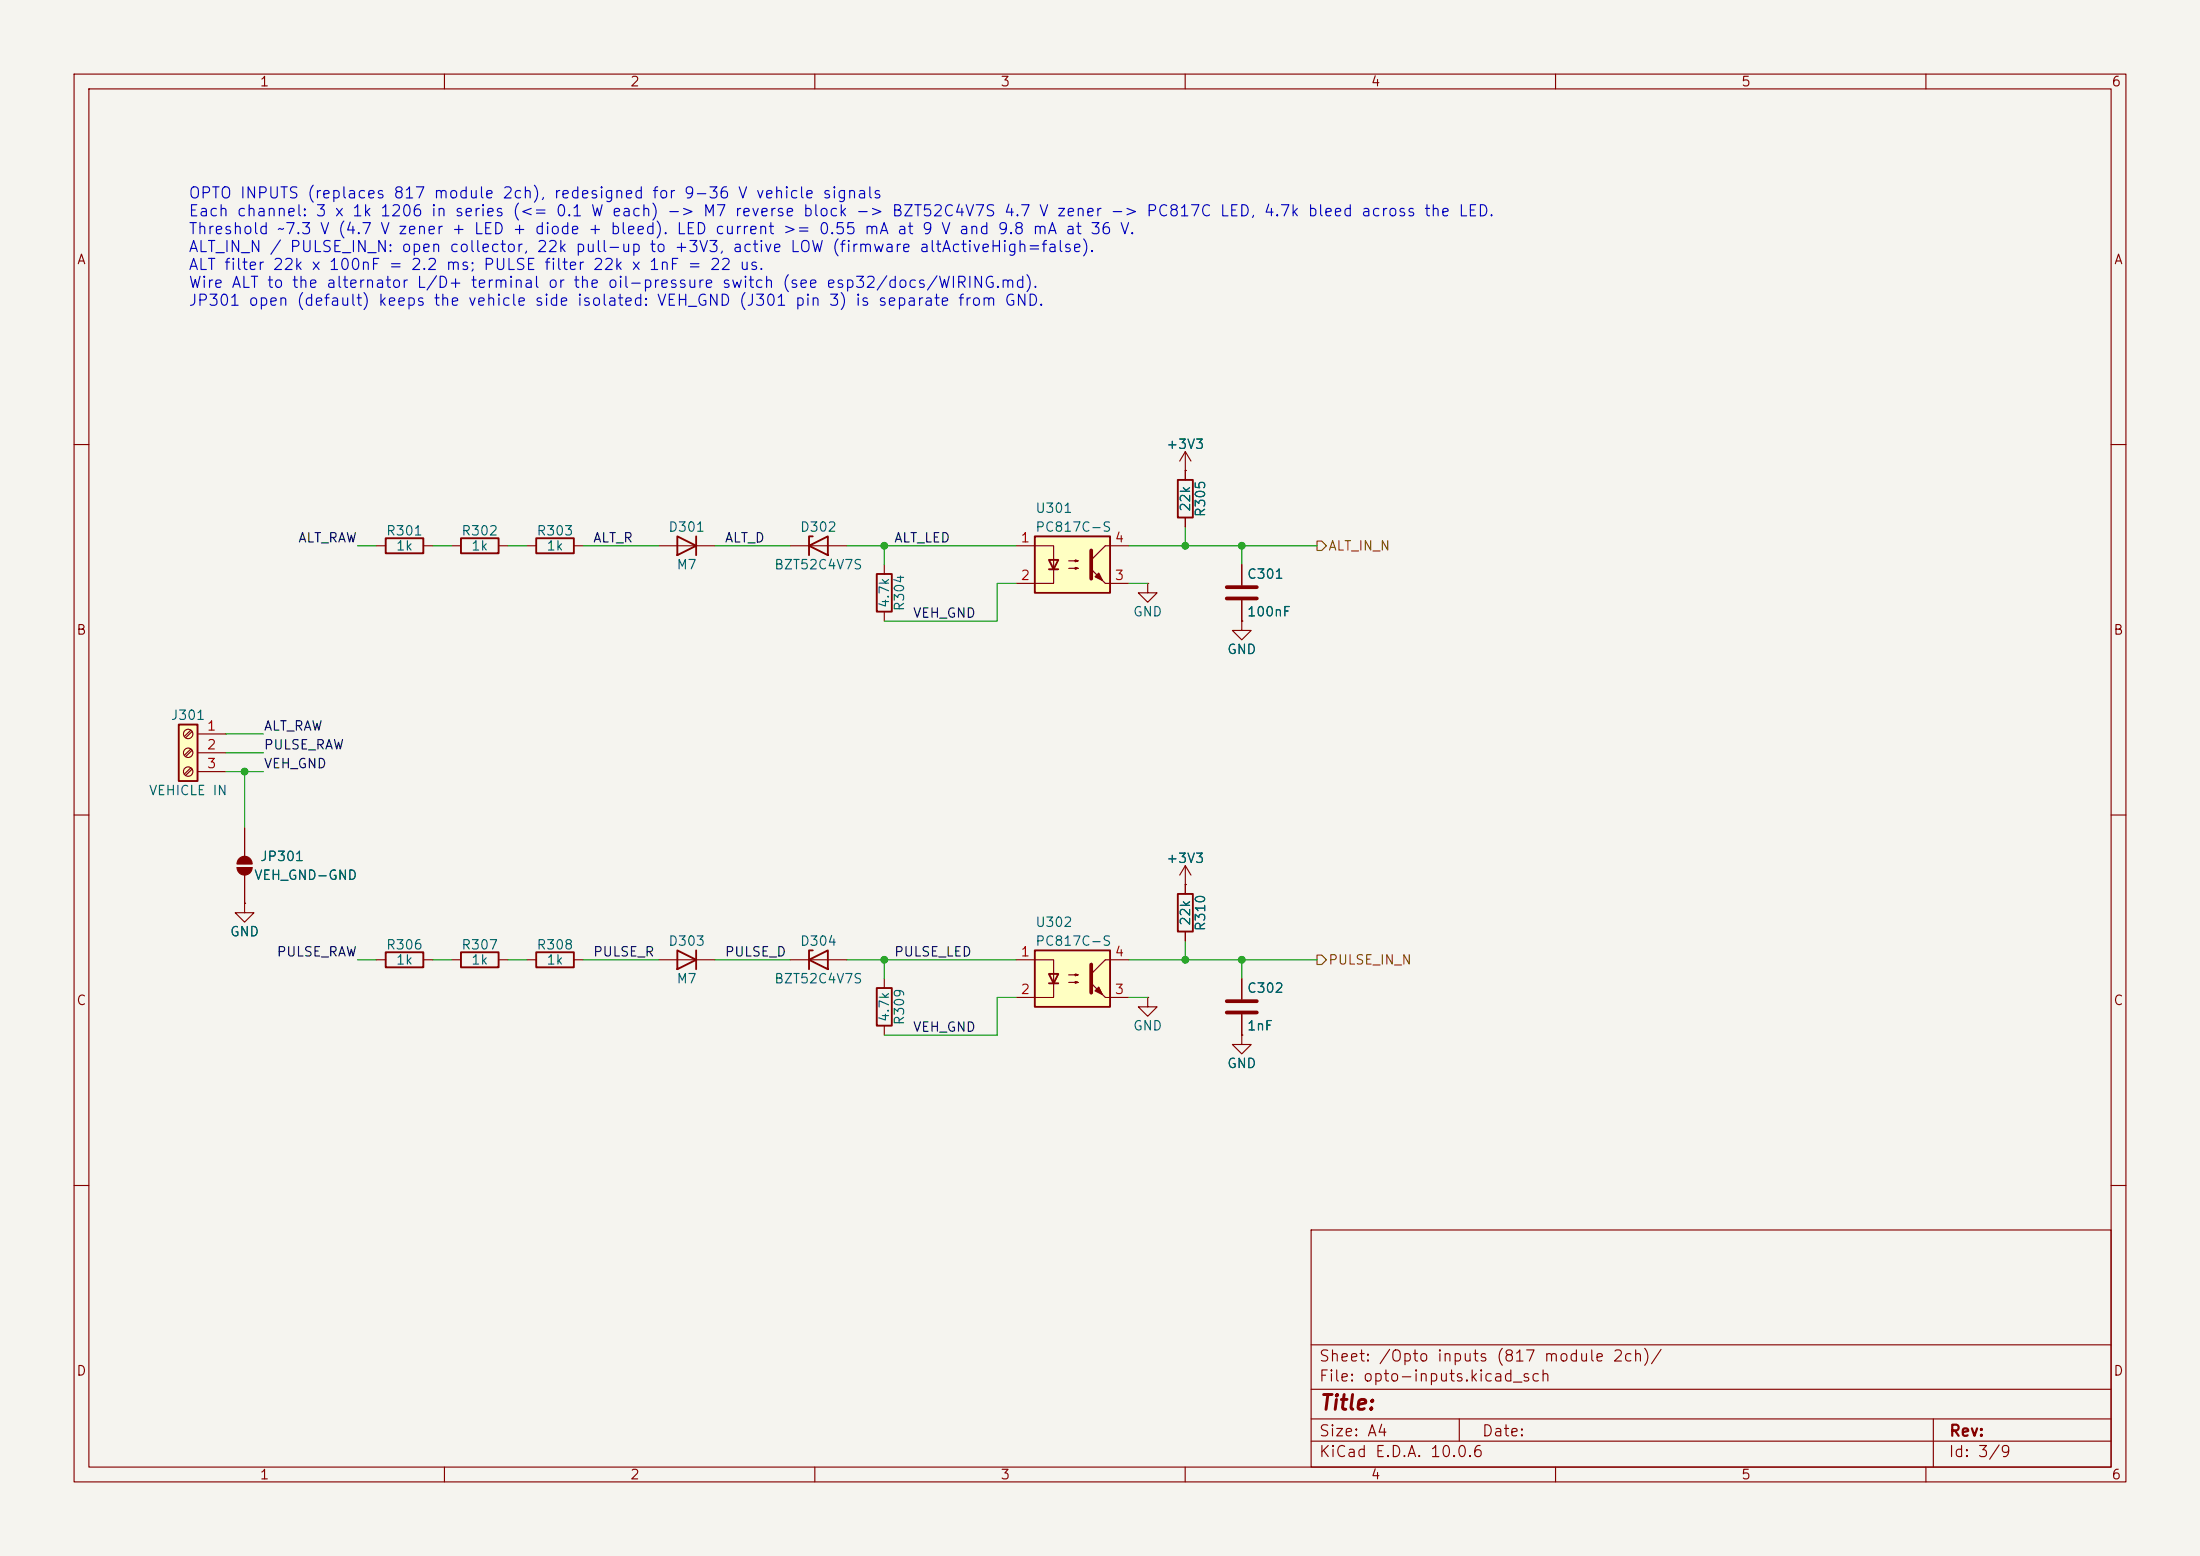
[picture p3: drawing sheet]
<svg xmlns="http://www.w3.org/2000/svg" width="297mm" height="210mm" viewBox="0 0 297 210" stroke-linecap="round" stroke-linejoin="round" font-family="sans-serif">
<path d="M0 0h297v210h-297z" fill="#f5f4ef" stroke="#f5f4ef" stroke-width=".14"/>
<g fill="none" stroke="#840000" stroke-width=".15">
<path d="M10 10h277v190h-277zM12 12h273v186h-273zM60 10v2M110 10v2M160 10v2M210 10v2M260 10v2M10 60h2M50.8 73.7h1.3M57.1 73.7h1.3M167.6 76.2v2.8M285 60h2"/>
<path d="M167.6 81v2.8M10 110h2M285 110h2M10 160h2M177 166h108v32h-108zM285 160h2M60 198v2M110 198v2M160 198v2M177 194.5h108M177 191.5h108M177 187.5h108"/>
<path d="M177 181.5h108M197 191.5v3M210 198v2M260 198v2M261 191.5v6.5"/>
</g>
<path d="M165.6 79.2h4.1M165.6 80.8h4.1" fill="none" stroke="#840000" stroke-width=".51"/>
<path d="M52.1 72.6h5v2.1h-5z" fill="none" stroke="#840000" stroke-width=".25"/>
<path d="M139.7 128.3h10.2v7.6h-10.2z" fill="#ffffc2"/>
<path d="M62.2 72.6h5.1v2.1h-5.1zM72.4 72.6h5.1v2.1h-5.1zM109.2 73.7l2.6-1.3v2.5zM109.7 72.4h-.5v2.5M118.4 77.5h2v5.1h-2zM91.4 128.3l2.6 1.2-2.6 1.3zM94 128.3v2.5M109.2 129.5l2.6-1.2v2.5zM109.7 128.3h-.5v2.5M139.7 128.3h10.2v7.6h-10.2zM141.6 131.4h1.3l-.7 1.3zM141.6 132.7h1.3" fill="none" stroke="#840000" stroke-width=".25"/>
<g fill="none" stroke="#840000" stroke-width=".15">
<path d="M61 73.7h1.2M67.3 73.7h1.3M71.1 73.7h1.3M77.5 73.7h1.2M106.7 73.7h7.6M119.4 76.2v1.3M119.4 82.6v1.2M32 116.6h2M32 117.1h2M33 111.8v3.8M33 118.1v3.8M33 121.9v1.3h1.3l-1.3 1.3-1.3-1.3h1.3"/>
<path d="M33 121.9h.1M88.9 129.5h7.6M106.7 129.5h7.6M137.2 129.5h5v5.1h-5M144.3 131.6h1.2l-.3 .1v-.3l.3 .2M144.3 132.6h1.2l-.3 .1v-.2l.3 .1M149.2 134.6h3.2M152.4 129.5h-3.2l-1.9 1.9M154.9 134.6v1.3h1.3l-1.3 1.3-1.2-1.3h1.2M154.9 134.6h.1"/>
</g>
<path d="M147.3 130.2v3.8" fill="none" stroke="#840000" stroke-width=".51"/>
<g fill="#840000" stroke="#840000" stroke-width=".15">
<path d="M147.8 133.7l.5-.5 .5 1z"/>
<path d="M147.3 132.7l1.9 1.9z"/>
<path d="M32.3 115.9a1.02 1.02 0 0 1 1.1-.2 1.02 1.02 0 0 1 .6 .9h-2l.1-.4z"/>
<path d="M32 117.1h2a1.02 1.02 0 0 1-1 1 1.02 1.02 0 0 1-1-1z"/>
</g>
<path d="M24.1 97.8h2.6v7.6h-2.6z" fill="#ffffc2"/>
<path d="M24.1 97.8h2.6v7.6h-2.6z" fill="none" stroke="#840000" stroke-width=".25"/>
<g fill="none" stroke="#840000" stroke-width=".15">
<path d="M25.8 98.6l-.9 .8M25.9 98.7l-.8 .9M26.7 99.1h3.8M25.8 101.1l-.9 .8M25.8 103.6l-.9 .9M25.9 101.3l-.8 .8M25.9 103.8l-.8 .8M26.7 101.6h3.8M26.7 104.1h3.8"/>
<circle cx="25.4" cy="99.1" r=".63"/>
<circle cx="25.4" cy="101.6" r=".63"/>
<circle cx="25.4" cy="104.1" r=".63"/>
</g>
<path d="M139.7 72.4h10.2v7.6h-10.2z" fill="#ffffc2"/>
<path d="M91.4 72.4l2.6 1.3-2.6 1.2zM94 72.4v2.5M139.7 72.4h10.2v7.6h-10.2zM141.6 75.6h1.3l-.7 1.2zM141.6 76.8h1.3M159 64.8h2v5.1h-2zM52.1 128.5h5v2.1h-5zM62.2 128.5h5.1v2.1h-5.1zM72.4 128.5h5.1v2.1h-5.1zM118.4 133.4h2v5h-2zM159 120.7h2v5h-2z" fill="none" stroke="#840000" stroke-width=".25"/>
<g fill="none" stroke="#840000" stroke-width=".15">
<path d="M88.9 73.7h7.6M137.2 73.7h5v5h-5M144.3 75.7h1.2l-.3 .1v-.2l.3 .1M144.3 76.7h1.2l-.3 .1v-.2l.3 .1M149.2 78.7h3.2M152.4 73.7h-3.2l-1.9 1.9M154.9 78.7v1.3h1.3l-1.3 1.3-1.2-1.3h1.2M154.9 78.7h.1M160 63.5h.1M160 61l-.7 1.2M160 61l.8 1.2M160 61v3.8"/>
<path d="M160 69.9v1.2M167.6 76.2v2.8M167.6 83.8v1.3h1.3l-1.3 1.3-1.2-1.3h1.2M167.6 83.8h.1M167.6 81v2.8M33 111.8v3.8M33 118.1v3.8M160 119.4h.1M160 116.8v3.9M160 116.8l-.7 1.3M160 116.8l.8 1.3M33 121.9h.1"/>
<path d="M50.8 129.5h1.3M57.1 129.5h1.3M61 129.5h1.2M67.3 129.5h1.3M71.1 129.5h1.3M77.5 129.5h1.2M119.4 132.1v1.3M119.4 138.4v1.3M160 125.7v1.3M167.6 139.7v1.3h1.3l-1.3 1.2-1.2-1.2h1.2M167.6 139.7h.1M167.6 132.1v2.8"/>
<path d="M167.6 136.9v2.8"/>
</g>
<path d="M147.3 74.3v3.8M165.6 135.1h4.1M165.6 136.7h4.1" fill="none" stroke="#840000" stroke-width=".51"/>
<g fill="#840000" stroke="#840000" stroke-width=".15">
<path d="M148.3 77.3l.5 1.1-1-.5z"/>
<path d="M147.3 76.8l1.9 1.9z"/>
</g>
<path d="M177.8 73h.6l.7 .7-.7 .6h-.6zM177.8 128.9h.6l.7 .6-.7 .7h-.6z" fill="none" stroke="#725600" stroke-width=".15"/>
<g fill="none" stroke="#009600" stroke-width=".15">
<path d="M48.3 73.7h2.5M58.4 73.7h2.6M68.6 73.7h2.5M78.7 73.7h10.2M96.5 73.7h10.2M114.3 73.7h22.9M119.4 73.7v2.5M137.2 78.7h-2.6v5.1h-15.2M152.4 73.7h25.4M152.4 78.7h2.5M160 71.1v2.6M167.6 73.7v2.5"/>
<path d="M30.5 99.1h5.1M30.5 104.1h5.1M30.5 101.6h5.1M33 104.1v7.7M48.3 129.5h2.5M58.4 129.5h2.6M68.6 129.5h2.5M78.7 129.5h10.2M96.5 129.5h10.2M114.3 129.5h22.9M119.4 129.5v2.6M137.2 134.6h-2.6v5.1h-15.2"/>
<path d="M152.4 134.6h2.5M152.4 129.5h25.4M160 127v2.5M167.6 129.5v2.6"/>
</g>
<g fill="#009600" stroke="#009600" stroke-width=".14">
<circle cx="160" cy="73.7" r=".46"/>
<circle cx="119.4" cy="129.5" r=".46"/>
<circle cx="119.4" cy="73.7" r=".46"/>
<circle cx="33" cy="104.1" r=".46"/>
<circle cx="167.6" cy="129.5" r=".46"/>
<circle cx="160" cy="129.5" r=".46"/>
<circle cx="167.6" cy="73.7" r=".46"/>
</g>
<text font-size="2" fill="#840000" x="178" y="190.8">Title:</text>
<g font-size="1.5" fill="#0000c2">
<text x="25.4" y="27.2">OPTO INPUTS (replaces 817 module 2ch), redesigned for 9-36 V vehicle signals</text>
<text x="25.4" y="29.6">Each channel: 3 x 1k 1206 in series (&lt;= 0.1 W each) -&gt; M7 reverse block -&gt; BZT52C4V7S 4.7 V zener -&gt; PC817C LED, 4.7k bleed across the LED.</text>
<text x="25.4" y="32">Threshold ~7.3 V (4.7 V zener + LED + diode + bleed). LED current &gt;= 0.55 mA at 9 V and 9.8 mA at 36 V.</text>
<text x="25.4" y="34.4">ALT_IN_N / PULSE_IN_N: open collector, 22k pull-up to +3V3, active LOW (firmware altActiveHigh=false).</text>
<text x="25.4" y="36.8">ALT filter 22k x 100nF = 2.2 ms; PULSE filter 22k x 1nF = 22 us.</text>
<text x="25.4" y="39.2">Wire ALT to the alternator L/D+ terminal or the oil-pressure switch (see esp32/docs/WIRING.md).</text>
<text x="25.4" y="41.7">JP301 open (default) keeps the vehicle side isolated: VEH_GND (J301 pin 3) is separate from GND.</text>
</g>
<g font-size="1.5" fill="#840000">
<text x="178" y="184.1">Sheet: /Opto inputs (817 module 2ch)/</text>
<text x="178" y="186.8">File: opto-inputs.kicad_sch</text>
<text x="178" y="197">KiCad E.D.A. 10.0.6</text>
<text x="178" y="194.2">Size: A4</text>
<text x="200" y="194.2">Date:</text>
<text x="263" y="197">Id: 3/9</text>
<text x="263" y="194.2">Rev:</text>
</g>
<g font-size="1.3" fill="#840000">
<text x="35" y="12">1</text>
<text x="85" y="12">2</text>
<text x="135" y="12">3</text>
<text x="185" y="12">4</text>
<text x="235" y="12">5</text>
<text x="285" y="12">6</text>
<text x="10.3" y="36">A</text>
<text x="285.3" y="36">A</text>
<text x="10.2" y="86">B</text>
<text x="285.2" y="86">B</text>
<text x="10.2" y="136">C</text>
<text x="285.2" y="136">C</text>
<text x="10.2" y="186">D</text>
<text x="285.2" y="186">D</text>
<text x="35" y="200">1</text>
<text x="85" y="200">2</text>
<text x="135" y="200">3</text>
<text x="185" y="200">4</text>
<text x="235" y="200">5</text>
<text x="285" y="200">6</text>
</g>
<g font-size="1.3" fill="#006464">
<text x="157.4" y="60.9">+3V3</text>
<text x="139.7" y="69.5">U301</text>
<text x="161" y="69.2" transform="rotate(-90 161 69.2)">22k</text>
<text x="163" y="69.9" transform="rotate(-90 163 69.9)">R305</text>
<text x="52" y="72.6">R301</text>
<text x="53.4" y="74.6">1k</text>
<text x="62.2" y="72.6">R302</text>
<text x="63.5" y="74.6">1k</text>
<text x="72.4" y="72.6">R303</text>
<text x="73.7" y="74.6">1k</text>
<text x="90.1" y="72.1">D301</text>
<text x="91.3" y="77.2">M7</text>
<text x="104.4" y="77.2">BZT52C4V7S</text>
<text x="107.9" y="72.1">D302</text>
<text x="139.7" y="72.1">PC817C-S</text>
<text x="120.3" y="82.2" transform="rotate(-90 120.3 82.2)">4.7k</text>
<text x="122.4" y="82.6" transform="rotate(-90 122.4 82.6)">R304</text>
<text x="152.9" y="83.5">GND</text>
<text x="168.3" y="78.4">C301</text>
<text x="168.3" y="83.5">100nF</text>
<text x="165.6" y="88.6">GND</text>
<text x="23" y="97.5">J301</text>
<text x="20" y="107.6">VEHICLE IN</text>
<text x="34.2" y="119.1">VEH_GND-GND</text>
<text x="35" y="116.5">JP301</text>
<text x="157.4" y="116.8">+3V3</text>
<text x="139.7" y="125.4">U302</text>
<text x="161" y="125" transform="rotate(-90 161 125)">22k</text>
<text x="163" y="125.8" transform="rotate(-90 163 125.8)">R310</text>
<text x="31" y="126.7">GND</text>
<text x="52" y="128.5">R306</text>
<text x="53.4" y="130.5">1k</text>
<text x="62.2" y="128.5">R307</text>
<text x="63.5" y="130.5">1k</text>
<text x="72.4" y="128.5">R308</text>
<text x="73.7" y="130.5">1k</text>
<text x="90.1" y="128">D303</text>
<text x="107.9" y="128">D304</text>
<text x="139.7" y="128">PC817C-S</text>
<text x="91.3" y="133">M7</text>
<text x="104.4" y="133">BZT52C4V7S</text>
<text x="168.3" y="134.3">C302</text>
<text x="120.3" y="138" transform="rotate(-90 120.3 138)">4.7k</text>
<text x="122.4" y="138.5" transform="rotate(-90 122.4 138.5)">R309</text>
<text x="152.9" y="139.4">GND</text>
<text x="168.3" y="139.4">1nF</text>
<text x="165.6" y="144.5">GND</text>
</g>
<g font-size="1.3" fill="#0f0f0f">
<text x="40.2" y="73.5">ALT_RAW</text>
<text x="80" y="73.5">ALT_R</text>
<text x="97.8" y="73.5">ALT_D</text>
<text x="120.6" y="73.5">ALT_LED</text>
<text x="123.2" y="83.7">VEH_GND</text>
<text x="35.5" y="101.5">PULSE_RAW</text>
<text x="35.5" y="98.9">ALT_RAW</text>
<text x="35.5" y="104">VEH_GND</text>
<text x="37.3" y="129.4">PULSE_RAW</text>
<text x="80" y="129.4">PULSE_R</text>
<text x="97.8" y="129.4">PULSE_D</text>
<text x="120.6" y="129.4">PULSE_LED</text>
<text x="123.2" y="139.6">VEH_GND</text>
</g>
<g font-size="1.3" fill="#a90000">
<text x="137.7" y="73.5">1</text>
<text x="150.4" y="73.5">4</text>
<text x="137.7" y="78.6">2</text>
<text x="150.4" y="78.6">3</text>
<text x="27.8" y="98.9">1</text>
<text x="27.8" y="101.5">2</text>
<text x="27.8" y="104">3</text>
<text x="137.7" y="129.4">1</text>
<text x="150.4" y="129.4">4</text>
<text x="137.7" y="134.5">2</text>
<text x="150.4" y="134.5">3</text>
</g>
<g font-size="1.3" fill="#725600">
<text x="179.2" y="74.6">ALT_IN_N</text>
<text x="179.2" y="130.5">PULSE_IN_N</text>
</g>
</svg>
